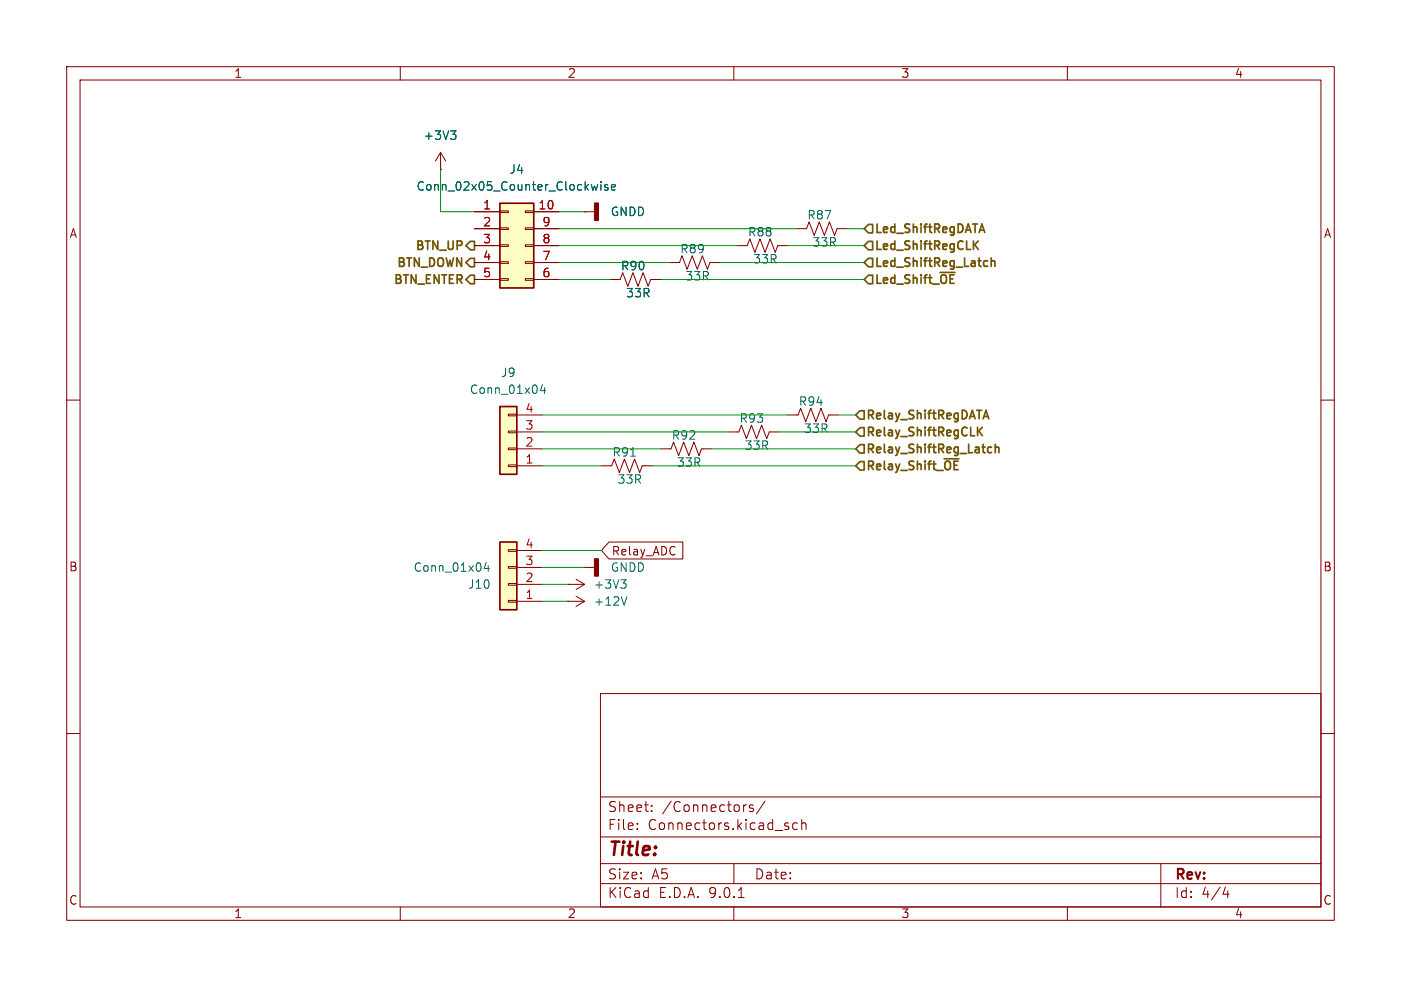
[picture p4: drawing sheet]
<svg xmlns="http://www.w3.org/2000/svg" width="210mm" height="148mm" viewBox="0 0 210 148" stroke-linecap="round" stroke-linejoin="round" font-family="sans-serif">
<g fill="none" stroke="#840000" stroke-width=".15">
<path d="M10 10h190v128h-190zM12 12h186v124h-186zM60 10v2M110 10v2M160 10v2M10 60h2M118.1 62.2h1.5l.4-1 .8 2 .7-2 .8 2 .8-2 .7 2 .4-1h1.5M198 60h2M85.1 87.6h.1M85.1 87.6h2.5M86.4 86.9l1.2 .7M87.6 85.1h.1"/>
<path d="M87.6 85.1h1.6M87.6 87.6l-1.2 .8M10 110h2M90 104h108v32h-108zM90 119.5h108M198 110h2M60 136v2M90 132.5h108M90 129.5h108M90 125.5h108M95.5 124.2v.2M95.5 123.5v.1"/>
<path d="M97.7 121.5v.2M97.7 120.8v.1M110 136v2M110 129.5v3M110.7 134.6h.8M111.7 120.7h.2M112.9 120.8l-.4-.1-.2 .2 .1 .2 .5 .2v.3h-.6M114.7 120.1l-1.3 1.9M118.2 124v.3M119.5 123.5l-.4-.1-.3 .3v.4l.2 .2h.5M120.2 123.5a.37 .37 0 0 1 .6 .1v.8M120.2 122.9v1.5"/>
<path d="M160 136v2M174 129.5v6.5M183.7 133l-.4 1.1h1M184 133.6v1"/>
</g>
<path d="M89.2 83.8h.5v2.6h-.5z" fill="#840000" stroke="#840000" stroke-width=".25"/>
<path d="M93.1 86.9h.7l-.4 .5M93.6 87.4l.2 .3v.3l-.2 .2" fill="none" stroke="#006464" stroke-width=".15"/>
<path d="M74.9 81.3h2.6v10.1h-2.6z" fill="#ffffc2"/>
<path d="M74.9 81.3h2.6v10.1h-2.6z" fill="none" stroke="#840000" stroke-width=".25"/>
<path d="M110.5 36.8h1.5l.4-1 .8 2 .7-2 .8 2 .7-2 .8 2 .4-1h1.5M119.4 34.3h1.5l.4-1 .7 2 .8-2 .8 2 .7-2 .8 2 .4-1h1.5M99.1 67.3h1.5l.4-1 .7 2 .8-2 .8 2 .7-2 .8 2 .4-1h1.5M109.2 64.8h1.5l.4-1 .8 2 .7-2 .8 2 .8-2 .7 2 .4-1h1.5M76.2 90h1.3v.3h-1.3zM76.2 87.5h1.3v.3h-1.3zM76.2 85h1.3v.2h-1.3zM76.2 82.4h1.3v.3h-1.3zM77.5 90.2h3.8M77.5 87.6h3.8M77.5 85.1h3.8M77.5 82.6h3.8" fill="none" stroke="#840000" stroke-width=".15"/>
<path d="M72.9 84.3l-.3 .9h.8M73.2 84.8v.9" fill="none" stroke="#006464" stroke-width=".15"/>
<path d="M74.9 30.5h5.1v12.7h-5.1z" fill="#ffffc2"/>
<path d="M74.9 30.5h5.1v12.7h-5.1z" fill="none" stroke="#840000" stroke-width=".25"/>
<g fill="none" stroke="#840000" stroke-width=".15">
<path d="M66 25.4h.1M66 22.9l-.7 1.2M66 22.9l.8 1.2M66 22.9v2.5M71.1 31.8h3.8M71.1 34.3h3.8M71.1 36.8h3.8M71.1 39.4h3.8M74.9 31.6h1.3v.3h-1.3zM74.9 34.2h1.3v.2h-1.3zM74.9 36.7h1.3v.3h-1.3zM74.9 39.2h1.3v.3h-1.3z"/>
<path d="M78.7 31.6h1.3v.3h-1.3zM78.7 34.2h1.3v.2h-1.3zM78.7 36.7h1.3v.3h-1.3zM78.7 39.2h1.3v.3h-1.3zM80 31.8h3.8M80 34.3h3.8M80 36.8h3.8M80 39.4h3.8M87.6 31.8h.1M87.6 31.8h1.6M71.1 41.9h3.8M74.9 41.8h1.3v.2h-1.3z"/>
<path d="M78.7 41.8h1.3v.2h-1.3zM80 41.9h3.8"/>
</g>
<path d="M67.6 19.6h.7l-.4 .5M68.1 20.1l.2 .3v.3l-.2 .2M89.6 27.7l-.2 .8-.3-.6M90.1 27.2v.2M90.1 27.7v.8M91.1 27.7h-.3l-.2 .2 .1 .1 .4 .2v.3h-.5M91.7 28.1l.6-.1-.1-.3h-.4l-.1 .2v.6h.5" fill="none" stroke="#006464" stroke-width=".15"/>
<path d="M89.2 30.5h.5v2.5h-.5z" fill="#840000" stroke="#840000" stroke-width=".25"/>
<path d="M74.9 61h2.6v10.1h-2.6z" fill="#ffffc2"/>
<path d="M74.9 61h2.6v10.1h-2.6z" fill="none" stroke="#840000" stroke-width=".25"/>
<g fill="none" stroke="#840000" stroke-width=".15">
<path d="M66 25.4h.1M71.1 39.4h3.8M71.1 31.8h3.8M71.1 34.3h3.8M71.1 36.8h3.8M80 39.4h3.8M80 31.8h3.8M80 34.3h3.8M80 36.8h3.8M87.6 31.8h.1M100.3 39.4h1.6l.3-1 .8 2 .8-2 .7 2 .8-2 .7 2 .4-1h1.5M71.1 41.9h3.8"/>
<path d="M80 41.9h3.8M91.4 41.9h1.6l.3-1 .8 2 .8-2 .7 2 .8-2 .8 2 .3-1h1.6M76.2 69.7h1.3v.3h-1.3zM76.2 67.2h1.3v.2h-1.3zM76.2 64.6h1.3v.3h-1.3zM76.2 62.1h1.3v.3h-1.3zM77.5 69.9h3.8M77.5 67.3h3.8M77.5 64.8h3.8M77.5 62.2h3.8M90.2 69.9h1.5l.4-1.1 .7 2.1 .8-2.1 .8 2.1 .7-2.1 .8 2.1 .4-1h1.5M85.1 90.2h.1"/>
<path d="M85.1 90.2h2.5M86.4 89.4l1.2 .8M87.6 90.2l-1.2 .7M91.3 81.3h11.1v2.5h-11.1l-1.1-1.2z"/>
</g>
<path d="M67.6 19.6h.7l-.4 .5M68.1 20.1l.2 .3v.3l-.2 .2M89.6 27.7l-.2 .8-.3-.6M90.1 27.2v.2M90.1 27.7v.8M91.1 27.7h-.3l-.2 .2 .1 .1 .4 .2v.3h-.5M91.7 28.1l.6-.1-.1-.3h-.4l-.1 .2v.6h.5M81.3 57.7l-.3 .9h.8M81.6 58.2v.8M94.5 68.4h.8M94 89.5l-.5 1.2" fill="none" stroke="#006464" stroke-width=".15"/>
<g fill="none" stroke="#725600" stroke-width=".25">
<path d="M70.5 38.7h.6v1.3h-.6l-.7-.6zM70.5 36.2h.6v1.3h-.6l-.7-.7zM130.2 36.2h.6v1.3h-.6l-.7-.7zM130.2 33.7h.6v1.2h-.6l-.7-.6zM130.2 38.7h.6v1.3h-.6l-.7-.6zM148.6 39.2l.2-.1 .3 .1v.7M69.8 41.9l.7-.6h.6v1.2h-.6zM130.2 41.3h.6v1.2h-.6l-.7-.6zM128.9 69.2h.6v1.3h-.6l-.6-.6zM128.9 61.6h.6v1.3h-.6l-.6-.7zM128.9 64.1h.6v1.3h-.6l-.6-.6zM128.9 66.7h.6v1.2h-.6l-.6-.6z"/>
<path d="M146.7 64.6l.6 .7M147.3 64.1l-.8 .7M147.8 61.5l.4 1.3M149.2 66.6v1.3M149.2 67.2l.2-.2 .3 .1v.8"/>
</g>
<g fill="none" stroke="#009600" stroke-width=".15">
<path d="M66 25.4v6.4h5.1M83.8 39.4h16.5M83.8 34.3h35.6M83.8 36.8h26.7M83.8 31.8h3.8M107.9 39.4h21.6M118.1 36.8h11.4M127 34.3h2.5M83.8 41.9h7.6M99.1 41.9h30.4M81.3 64.8h27.9M81.3 69.9h8.9"/>
<path d="M81.3 62.2h36.8M81.3 67.3h17.8M97.8 69.9h30.5M106.7 67.3h21.6M116.8 64.8h11.5M125.7 62.2h2.6M81.3 82.6h8.9M81.3 85.1h6.3M81.3 87.6h3.8M81.3 90.2h3.8"/>
</g>
<text font-size="2.8" fill="#840000" x="91" y="128.9">Title:</text>
<g font-size="2.1" fill="#840000">
<text x="91" y="124.7">File:</text>
<text x="91" y="122">Sheet:</text>
<text x="97.1" y="124.7">Connectors.kicad_sch</text>
<text x="99.2" y="122">/Connectors/</text>
<text x="91" y="134.9">KiCad</text>
<text x="91" y="132.1">Size:</text>
<text x="97.7" y="132.1">A5</text>
<text x="98.7" y="134.9">E.D.A.</text>
<text x="106.3" y="134.9">9.0.1</text>
<text x="113" y="132.1">Date:</text>
<text x="176" y="132.3">Rev:</text>
<text x="176" y="134.9">Id:</text>
<text x="180.1" y="134.9">4/4</text>
</g>
<g font-size="1.8" fill="#840000">
<text x="35" y="11.9">1</text>
<text x="85" y="11.9">2</text>
<text x="135" y="11.9">3</text>
<text x="185" y="11.9">4</text>
<text x="10.3" y="35.9">A</text>
<text x="198.4" y="35.9">A</text>
<text x="91.6" y="83.5">Relay_ADC</text>
<text x="10.3" y="85.9">B</text>
<text x="198.3" y="85.9">B</text>
<text x="10.3" y="135.9">C</text>
<text x="35" y="137.9">1</text>
<text x="85" y="137.9">2</text>
<text x="135" y="137.9">3</text>
<text x="185" y="137.9">4</text>
<text x="198.3" y="135.9">C</text>
</g>
<g font-size="1.8" fill="#006464">
<text x="63.4" y="21.2">+3V3</text>
<text x="62.3" y="28.8">Conn_02x05_Counter_Clockwise</text>
<text x="76.3" y="26.3">J4</text>
<text x="91.4" y="32.6">GNDD</text>
<text x="112" y="35.7">R88</text>
<text x="120.9" y="33.1">R87</text>
<text x="93" y="40.7">R90</text>
<text x="101.9" y="38.2">R89</text>
<text x="112.8" y="39.7">33R</text>
<text x="121.7" y="37.2">33R</text>
<text x="93.7" y="44.8">33R</text>
<text x="102.6" y="42.3">33R</text>
<text x="70.3" y="59.3">Conn_01x04</text>
<text x="75" y="56.7">J9</text>
<text x="110.8" y="63.6">R93</text>
<text x="119.6" y="61.1">R94</text>
<text x="120.4" y="65.1">33R</text>
<text x="91.7" y="68.7">R91</text>
<text x="100.6" y="66.1">R92</text>
<text x="101.4" y="70.2">33R</text>
<text x="111.5" y="67.7">33R</text>
<text x="92.5" y="72.7">33R</text>
<text x="61.9" y="86">Conn_01x04</text>
<text x="70.1" y="88.5">J10</text>
<text x="88.9" y="88.5">+3V3</text>
<text x="91.4" y="86">GNDD</text>
<text x="88.9" y="91">+12V</text>
</g>
<g font-size="1.8" fill="#a90000">
<text x="72.3" y="31.5">1</text>
<text x="72.3" y="34">2</text>
<text x="80.6" y="31.5">10</text>
<text x="81.2" y="34">9</text>
<text x="72.3" y="36.6">3</text>
<text x="72.3" y="39.1">4</text>
<text x="72.3" y="41.7">5</text>
<text x="81.2" y="36.6">8</text>
<text x="81.2" y="39.1">7</text>
<text x="81.2" y="41.7">6</text>
<text x="78.7" y="64.5">3</text>
<text x="78.7" y="62">4</text>
<text x="78.7" y="69.6">1</text>
<text x="78.7" y="67.1">2</text>
<text x="78.7" y="82.3">4</text>
<text x="78.7" y="89.9">1</text>
<text x="78.7" y="87.4">2</text>
<text x="78.7" y="84.8">3</text>
</g>
<g font-size="1.8" fill="#725600">
<text x="131" y="35.3">Led_ShiftRegDATA</text>
<text x="59.2" y="40.4">BTN_DOWN</text>
<text x="62" y="37.8">BTN_UP</text>
<text x="131" y="37.8">Led_ShiftRegCLK</text>
<text x="131" y="40.4">Led_ShiftReg_Latch</text>
<text x="58.7" y="42.9">BTN_ENTER</text>
<text x="131" y="42.9">Led_Shift_~{OE}</text>
<text x="129.7" y="63.2">Relay_ShiftRegDATA</text>
<text x="129.7" y="65.8">Relay_ShiftRegCLK</text>
<text x="129.7" y="70.9">Relay_Shift_~{OE}</text>
<text x="129.7" y="68.3">Relay_ShiftReg_Latch</text>
</g>
</svg>
